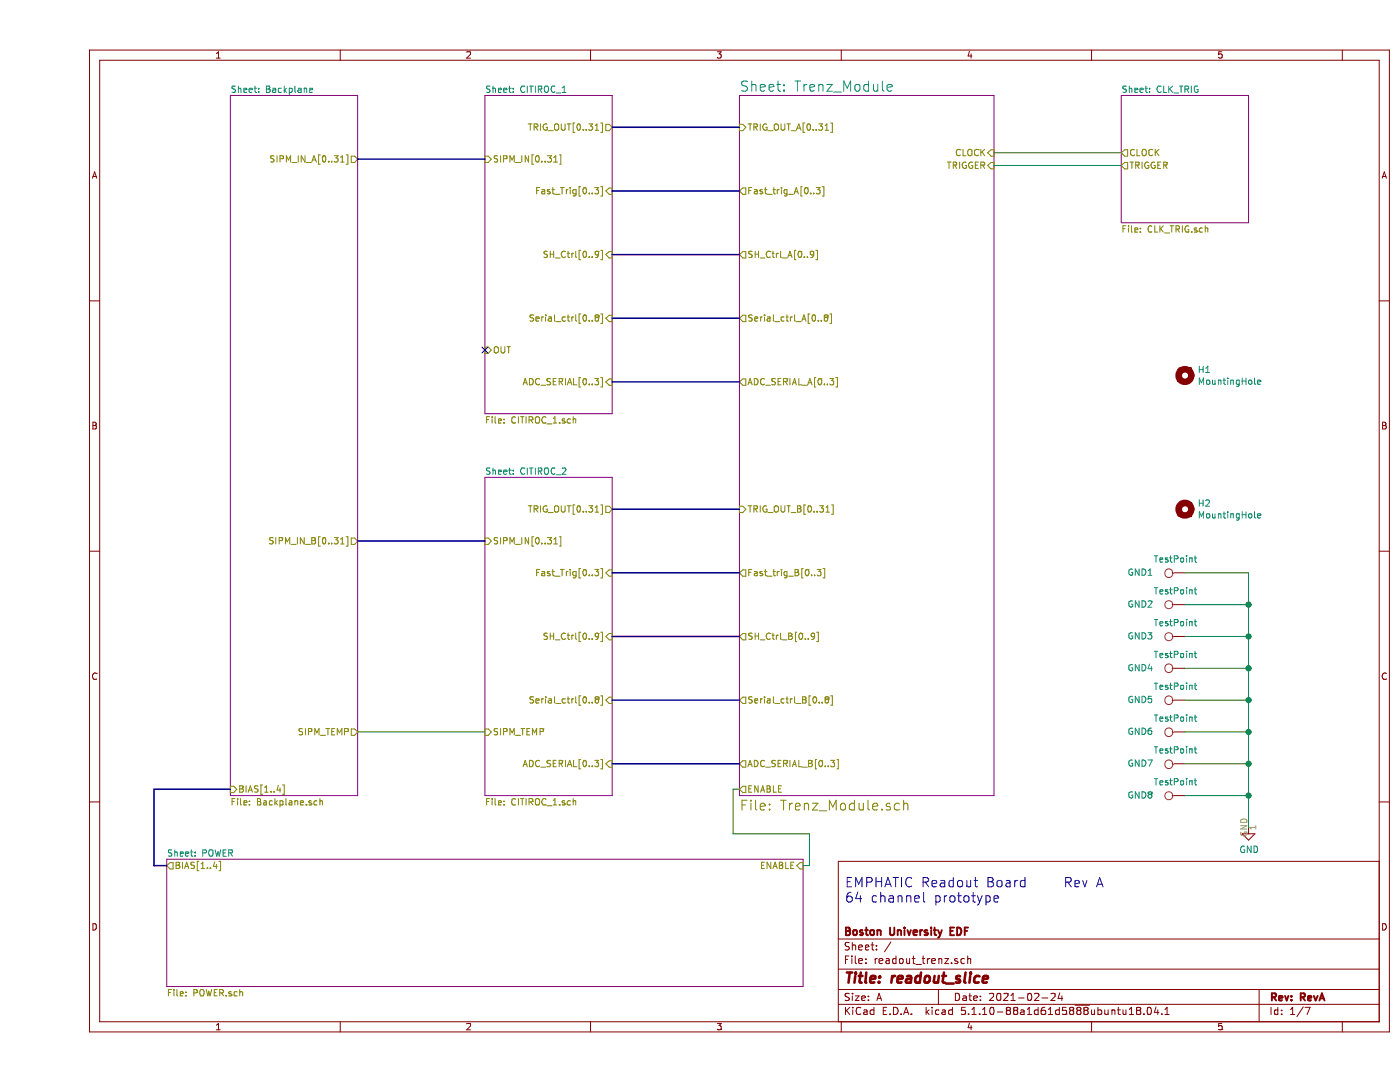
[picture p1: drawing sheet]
EESchema Schematic File Version 4
EELAYER 30 0
EELAYER END
$Descr A 11000 8500
encoding utf-8
Sheet 1 7
Title "readout_slice"
Date "2021-02-24"
Rev "RevA"
Comp "Boston University EDF"
Comment1 ""
Comment2 ""
Comment3 ""
Comment4 ""
$EndDescr
Wire Wire Line
	2500 5750 3500 5750
Wire Bus Line
	4500 1000 5500 1000
Wire Bus Line
	4500 4000 5500 4000
Wire Bus Line
	4500 6000 5500 6000
Wire Bus Line
	4500 3000 5500 3000
Wire Bus Line
	4500 2000 5500 2000
Wire Bus Line
	4500 5000 5500 5000
$Sheet
S 8500 750  1000 1000
U 60C74A7C
F0 "CLK_TRIG" 50
F1 "CLK_TRIG.sch" 50
F2 "CLOCK" O L 8500 1200 50 
F3 "TRIGGER" O L 8500 1300 50 
$EndSheet
Wire Wire Line
	8500 1200 7500 1200
Wire Wire Line
	8500 1300 7500 1300
$Sheet
S 1000 6750 5000 1000
U 62251D77
F0 "POWER" 50
F1 "POWER.sch" 50
F2 "ENABLE" I R 6000 6800 50 
F3 "BIAS[1..4]" O L 1000 6800 50 
$EndSheet
$Sheet
S 3500 3750 1000 2500
U 60BB4C00
F0 "CITIROC_2" 50
F1 "CITIROC_1.sch" 50
F2 "SIPM_IN[0..31]" I L 3500 4250 50 
F3 "SIPM_TEMP" I L 3500 5750 50 
F4 "TRIG_OUT[0..31]" O R 4500 4000 50 
F5 "ADC_SERIAL[0..3]" I R 4500 6000 50 
F6 "SH_Ctrl[0..9]" I R 4500 5000 50 
F7 "Serial_ctrl[0..8]" I R 4500 5500 50 
F8 "Fast_Trig[0..3]" I R 4500 4500 50 
$EndSheet
$Sheet
S 1500 750  1000 5500
U 60C946F3
F0 "Backplane" 50
F1 "Backplane.sch" 50
F2 "BIAS[1..4]" I L 1500 6200 50 
F3 "SIPM_IN_B[0..31]" O R 2500 4250 50 
F4 "SIPM_IN_A[0..31]" O R 2500 1250 50 
F5 "SIPM_TEMP" O R 2500 5750 50 
$EndSheet
NoConn ~ 3500 2750
$Sheet
S 5500 750  2000 5500
U 60D04563
F0 "Trenz_Module" 79
F1 "Trenz_Module.sch" 79
F2 "CLOCK" I R 7500 1200 50 
F3 "TRIGGER" I R 7500 1300 50 
F4 "ENABLE" O L 5500 6200 50 
F5 "TRIG_OUT_A[0..31]" I L 5500 1000 50 
F6 "TRIG_OUT_B[0..31]" I L 5500 4000 50 
F7 "SH_Ctrl_B[0..9]" O L 5500 5000 50 
F8 "Fast_trig_B[0..3]" O L 5500 4500 50 
F9 "ADC_SERIAL_B[0..3]" O L 5500 6000 50 
F10 "SH_Ctrl_A[0..9]" O L 5500 2000 50 
F11 "ADC_SERIAL_A[0..3]" O L 5500 3000 50 
F12 "Serial_ctrl_B[0..8]" O L 5500 5500 50 
F13 "Serial_ctrl_A[0..8]" O L 5500 2500 50 
F14 "Fast_trig_A[0..3]" O L 5500 1500 50 
$EndSheet
Wire Wire Line
	5500 6200 5450 6200
Wire Wire Line
	5450 6200 5450 6550
Wire Wire Line
	5450 6550 6050 6550
Wire Wire Line
	6050 6550 6050 6800
Wire Wire Line
	6050 6800 6000 6800
Wire Bus Line
	1000 6800 900  6800
Wire Bus Line
	900  6800 900  6200
Wire Bus Line
	900  6200 1500 6200
Wire Bus Line
	5500 2500 4500 2500
Wire Bus Line
	4500 5500 5500 5500
$Sheet
S 3500 750  1000 2500
U 60BB4A14
F0 "CITIROC_1" 50
F1 "CITIROC_1.sch" 50
F2 "SIPM_IN[0..31]" I L 3500 1250 50 
F3 "TRIG_OUT[0..31]" O R 4500 1000 50 
F4 "ADC_SERIAL[0..3]" I R 4500 3000 50 
F5 "SH_Ctrl[0..9]" I R 4500 2000 50 
F6 "OUT" I L 3500 2750 50 
F7 "Serial_ctrl[0..8]" I R 4500 2500 50 
F8 "Fast_Trig[0..3]" I R 4500 1500 50 
$EndSheet
Wire Bus Line
	5500 1500 4500 1500
Wire Bus Line
	5500 4500 4500 4500
Wire Bus Line
	2500 1250 3500 1250
Wire Bus Line
	2500 4250 3500 4250
$Comp
L Mechanical:MountingHole H1
U 1 1
P 9000 2950
F 0 "H1" H 9100 2996 50  0000 L CNN
F 1 "MountingHole" H 9100 2905 50  0000 L CNN
F 2 "readout_trenz:MountingHole_0.11''" H 9000 2950 50  0001 C CNN
F 3 "~" H 9000 2950 50  0001 C CNN
	1    9000 2950
	1    0    0    -1  
$EndComp
$Comp
L Mechanical:MountingHole H2
U 1 1
P 9000 4000
F 0 "H2" H 9100 4046 50  0000 L CNN
F 1 "MountingHole" H 9100 3955 50  0000 L CNN
F 2 "readout_trenz:MountingHole_0.11''" H 9000 4000 50  0001 C CNN
F 3 "~" H 9000 4000 50  0001 C CNN
	1    9000 4000
	1    0    0    -1  
$EndComp
$Comp
L Connector:TestPoint GND1
U 1 1
P 9000 4500
F 0 "GND1" V 9000 4850 50  0000 C CNN
F 1 "TestPoint" V 9104 4572 50  0000 C CNN
F 2 "TestPoint:TestPoint_Keystone_5000-5004_Miniature" H 9200 4500 50  0001 C CNN
F 3 "https://www.keyelco.com/userAssets/file/M65p56.pdf" H 9200 4500 50  0001 C CNN
F 4 "$0.42" H 9000 4500 50  0001 C CNN "Item Cost"
F 5 "5001" H 9000 4500 50  0001 C CNN "MFN"
F 6 "Keystone Electronics" H 9000 4500 50  0001 C CNN "Manufacturer"
F 7 "Digi-Key" H 9000 4500 50  0001 C CNN "Supplier "
F 8 "36-5001-ND" H 9000 4500 50  0001 C CNN "Supplier P/N"
	1    9000 4500
	0    -1   -1   0   
$EndComp
Wire Wire Line
	9000 4500 9500 4500
Wire Wire Line
	9500 4500 9500 4750
Wire Wire Line
	9500 6250 9000 6250
Wire Wire Line
	9000 6000 9500 6000
Connection ~ 9500 6000
Wire Wire Line
	9500 6000 9500 6250
Wire Wire Line
	9000 5750 9500 5750
Connection ~ 9500 5750
Wire Wire Line
	9500 5750 9500 6000
Wire Wire Line
	9000 5500 9500 5500
Connection ~ 9500 5500
Wire Wire Line
	9500 5500 9500 5750
Wire Wire Line
	9000 5250 9500 5250
Connection ~ 9500 5250
Wire Wire Line
	9500 5250 9500 5500
Wire Wire Line
	9000 5000 9500 5000
Connection ~ 9500 5000
Wire Wire Line
	9500 5000 9500 5250
Wire Wire Line
	9000 4750 9500 4750
Connection ~ 9500 4750
Wire Wire Line
	9500 4750 9500 5000
Wire Wire Line
	9500 6250 9500 6500
Connection ~ 9500 6250
$Comp
L power:GND #PWR01
U 1 1
P 9500 6500
F 0 "#PWR01" H 9500 6250 50  0001 C CNN
F 1 "GND" H 9505 6327 50  0000 C CNN
F 2 "" H 9500 6500 50  0001 C CNN
F 3 "" H 9500 6500 50  0001 C CNN
	1    9500 6500
	1    0    0    -1  
$EndComp
$Comp
L Connector:TestPoint GND2
U 1 1
P 9000 4750
F 0 "GND2" V 9000 5100 50  0000 C CNN
F 1 "TestPoint" V 9104 4822 50  0000 C CNN
F 2 "TestPoint:TestPoint_Keystone_5000-5004_Miniature" H 9200 4750 50  0001 C CNN
F 3 "https://www.keyelco.com/userAssets/file/M65p56.pdf" H 9200 4750 50  0001 C CNN
F 4 "$0.42" H 9000 4750 50  0001 C CNN "Item Cost"
F 5 "5001" H 9000 4750 50  0001 C CNN "MFN"
F 6 "Keystone Electronics" H 9000 4750 50  0001 C CNN "Manufacturer"
F 7 "Digi-Key" H 9000 4750 50  0001 C CNN "Supplier "
F 8 "36-5001-ND" H 9000 4750 50  0001 C CNN "Supplier P/N"
	1    9000 4750
	0    -1   -1   0   
$EndComp
$Comp
L Connector:TestPoint GND3
U 1 1
P 9000 5000
F 0 "GND3" V 9000 5350 50  0000 C CNN
F 1 "TestPoint" V 9104 5072 50  0000 C CNN
F 2 "TestPoint:TestPoint_Keystone_5000-5004_Miniature" H 9200 5000 50  0001 C CNN
F 3 "https://www.keyelco.com/userAssets/file/M65p56.pdf" H 9200 5000 50  0001 C CNN
F 4 "$0.42" H 9000 5000 50  0001 C CNN "Item Cost"
F 5 "5001" H 9000 5000 50  0001 C CNN "MFN"
F 6 "Keystone Electronics" H 9000 5000 50  0001 C CNN "Manufacturer"
F 7 "Digi-Key" H 9000 5000 50  0001 C CNN "Supplier "
F 8 "36-5001-ND" H 9000 5000 50  0001 C CNN "Supplier P/N"
	1    9000 5000
	0    -1   -1   0   
$EndComp
$Comp
L Connector:TestPoint GND4
U 1 1
P 9000 5250
F 0 "GND4" V 9000 5600 50  0000 C CNN
F 1 "TestPoint" V 9104 5322 50  0000 C CNN
F 2 "TestPoint:TestPoint_Keystone_5000-5004_Miniature" H 9200 5250 50  0001 C CNN
F 3 "https://www.keyelco.com/userAssets/file/M65p56.pdf" H 9200 5250 50  0001 C CNN
F 4 "$0.42" H 9000 5250 50  0001 C CNN "Item Cost"
F 5 "5001" H 9000 5250 50  0001 C CNN "MFN"
F 6 "Keystone Electronics" H 9000 5250 50  0001 C CNN "Manufacturer"
F 7 "Digi-Key" H 9000 5250 50  0001 C CNN "Supplier "
F 8 "36-5001-ND" H 9000 5250 50  0001 C CNN "Supplier P/N"
	1    9000 5250
	0    -1   -1   0   
$EndComp
$Comp
L Connector:TestPoint GND5
U 1 1
P 9000 5500
F 0 "GND5" V 9000 5850 50  0000 C CNN
F 1 "TestPoint" V 9104 5572 50  0000 C CNN
F 2 "TestPoint:TestPoint_Keystone_5000-5004_Miniature" H 9200 5500 50  0001 C CNN
F 3 "https://www.keyelco.com/userAssets/file/M65p56.pdf" H 9200 5500 50  0001 C CNN
F 4 "$0.42" H 9000 5500 50  0001 C CNN "Item Cost"
F 5 "5001" H 9000 5500 50  0001 C CNN "MFN"
F 6 "Keystone Electronics" H 9000 5500 50  0001 C CNN "Manufacturer"
F 7 "Digi-Key" H 9000 5500 50  0001 C CNN "Supplier "
F 8 "36-5001-ND" H 9000 5500 50  0001 C CNN "Supplier P/N"
	1    9000 5500
	0    -1   -1   0   
$EndComp
$Comp
L Connector:TestPoint GND6
U 1 1
P 9000 5750
F 0 "GND6" V 9000 6100 50  0000 C CNN
F 1 "TestPoint" V 9104 5822 50  0000 C CNN
F 2 "TestPoint:TestPoint_Keystone_5000-5004_Miniature" H 9200 5750 50  0001 C CNN
F 3 "https://www.keyelco.com/userAssets/file/M65p56.pdf" H 9200 5750 50  0001 C CNN
F 4 "$0.42" H 9000 5750 50  0001 C CNN "Item Cost"
F 5 "5001" H 9000 5750 50  0001 C CNN "MFN"
F 6 "Keystone Electronics" H 9000 5750 50  0001 C CNN "Manufacturer"
F 7 "Digi-Key" H 9000 5750 50  0001 C CNN "Supplier "
F 8 "36-5001-ND" H 9000 5750 50  0001 C CNN "Supplier P/N"
	1    9000 5750
	0    -1   -1   0   
$EndComp
$Comp
L Connector:TestPoint GND7
U 1 1
P 9000 6000
F 0 "GND7" V 9000 6350 50  0000 C CNN
F 1 "TestPoint" V 9104 6072 50  0000 C CNN
F 2 "TestPoint:TestPoint_Keystone_5000-5004_Miniature" H 9200 6000 50  0001 C CNN
F 3 "https://www.keyelco.com/userAssets/file/M65p56.pdf" H 9200 6000 50  0001 C CNN
F 4 "$0.42" H 9000 6000 50  0001 C CNN "Item Cost"
F 5 "5001" H 9000 6000 50  0001 C CNN "MFN"
F 6 "Keystone Electronics" H 9000 6000 50  0001 C CNN "Manufacturer"
F 7 "Digi-Key" H 9000 6000 50  0001 C CNN "Supplier "
F 8 "36-5001-ND" H 9000 6000 50  0001 C CNN "Supplier P/N"
	1    9000 6000
	0    -1   -1   0   
$EndComp
$Comp
L Connector:TestPoint GND8
U 1 1
P 9000 6250
F 0 "GND8" V 9000 6600 50  0000 C CNN
F 1 "TestPoint" V 9104 6322 50  0000 C CNN
F 2 "TestPoint:TestPoint_Keystone_5000-5004_Miniature" H 9200 6250 50  0001 C CNN
F 3 "https://www.keyelco.com/userAssets/file/M65p56.pdf" H 9200 6250 50  0001 C CNN
F 4 "$0.42" H 9000 6250 50  0001 C CNN "Item Cost"
F 5 "5001" H 9000 6250 50  0001 C CNN "MFN"
F 6 "Keystone Electronics" H 9000 6250 50  0001 C CNN "Manufacturer"
F 7 "Digi-Key" H 9000 6250 50  0001 C CNN "Supplier "
F 8 "36-5001-ND" H 9000 6250 50  0001 C CNN "Supplier P/N"
	1    9000 6250
	0    -1   -1   0   
$EndComp
Text Notes 6325 7100 0    75   ~ 0
EMPHATIC Readout Board     Rev A\n64 channel prototype
$EndSCHEMATC
